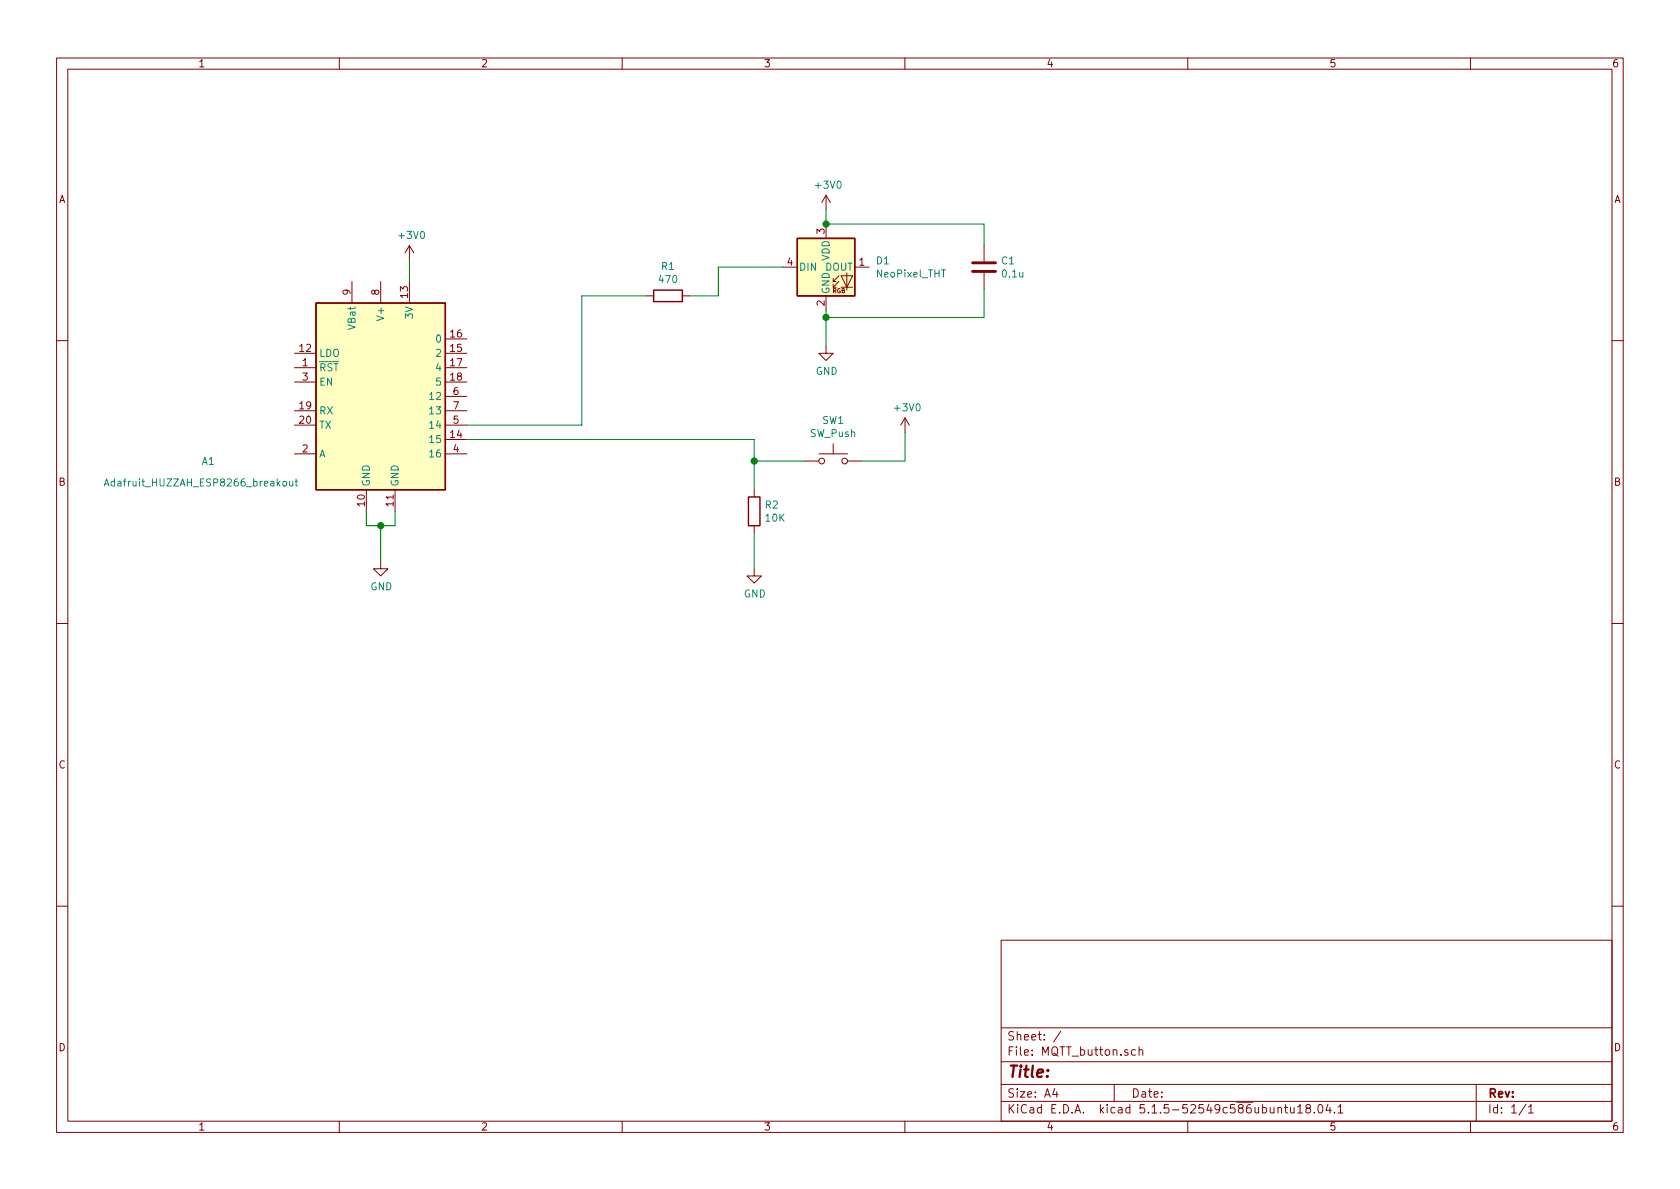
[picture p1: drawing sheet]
<svg xmlns="http://www.w3.org/2000/svg" width="297mm" height="210mm" viewBox="0 0 297 210" stroke-linecap="round" stroke-linejoin="round" font-family="sans-serif">
<g fill="none" stroke="#840000" stroke-width=".18">
<path d="M10 10.3h277v189.9h-277zM12 12.2h273v186.1h-273zM60 10.3v1.9M110 10.3v1.9M160 10.3v1.9M210 10.3v1.9M260 10.3v1.9M146 34.5v2.6M146 39.6v2.6M146 34.5l-.7 1.3M146 34.5l.8 1.3M62.2 49.8v3.8"/>
<path d="M67.3 49.8v3.8M72.4 43.4v2.6M72.4 49.8v3.8M72.4 43.4l-.8 1.3M72.4 43.4l.8 1.3M78.7 59.9h3.8M114.3 52.3h1.3M120.6 52.3h1.3M138.4 47.2h2.6M146 52.3v2.6M147.3 49.8h.5M148.3 49.8l-1 1v-.5"/>
<path d="M148.3 48.8l-1 1v-.5M148.7 48.8h2l-1 2zM148.7 50.8h2M149.7 48.3v3M151.1 47.2h2.6M174 43.4v2.8M174 48.3v2.7M10 60.2h2M52.1 65h3.8M52.1 62.5h3.8M52.1 67.6h3.8M52.1 72.6h3.8"/>
<path d="M52.1 75.2h3.8M78.7 65h3.8M78.7 62.5h3.8M78.7 77.7h3.8M78.7 67.6h3.8M78.7 72.6h3.8M78.7 75.2h3.8M78.7 70.1h3.8M146 61.2v1.3h1.3l-1.3 1.2-1.2-1.2h1.2M147.3 78.5v1.8M160 73.9v2.5M160 73.9l-.7 1.3"/>
<path d="M160 73.9l.8 1.3M285 60.2h2M52.1 80.3h3.8M64.8 86.6v3.8M67.3 99.3v1.3h1.3l-1.3 1.2-1.3-1.2h1.3M69.8 86.6v3.8M78.7 80.3h3.8M133.3 86.6v1.3M133.3 93v1.2M142.2 81.5h2.6M144.8 80.3h5.1M149.9 81.5h2.5"/>
<path d="M10 110.3h2M133.3 100.6v1.2h1.3l-1.3 1.3-1.2-1.3h1.2M285 110.3h2M10 160.2h2M177 166.3h108v32h-108zM285 160.2h2M60 198.3v1.9M110 198.3v1.9M160 198.3v1.9M177 194.8h108M177 191.8h108M177 187.8h108"/>
<path d="M177 181.8h108M186.5 192.5l-.4 1h1M186.8 193v1M187.6 182.3l-1.3 2M197 191.8v3M200.8 185.7l-.5-.1-.2 .3 .1 .6h.6M201.4 185.7h.1a.37 .37 0 0 1 .6 .1v.8M201.4 185.1v1.5M210 198.3v1.9M226 196l.2-.2 .3 .1 .1 .9M227.1 195.8h.6M227.3 195.3v1.3l.4 .2"/>
<path d="M228.2 195.8v.9l.4 .1 .2-.1M228.8 195.8v1M229.4 195.8l.5-.5v1.5M229.4 196.8h.9M231.2 196l-.3-.2v-.3a.48 .48 0 0 1 .7-.1l.1 .2-.1 .3-.6 .1-.1 .3v.4l.3 .1 .4-.1 .1-.2v-.2l-.3-.3M232.4 196.7v.1M233.1 195.5l.3-.2a.8 .8 0 0 1 .5 .8 .8 .8 0 0 1-.5 .7l-.3-.1-.1-.4zM234.8 195.2l-.4 1.1h1M235.2 195.8v1M235.9 196.7v.1M236.6 195.8l.4-.5v1.5M236.6 196.8h.8"/>
<path d="M260 198.3v1.9M261 191.8v6.5M269.8 195.2l-1.2 2M270.3 195.8l.4-.5v1.5M270.3 196.8h.8"/>
<circle cx="145.3" cy="81.5" r=".51"/>
<circle cx="149.4" cy="81.5" r=".51"/>
</g>
<g fill="#ffffc2" stroke="#ffffc2" stroke-width=".18">
<path d="M141 42.2h10.1v10.1h-10.1z"/>
<path d="M55.9 53.6h22.8v33h-22.8z"/>
</g>
<path d="M55.9 53.6h22.8v33h-22.8zM115.6 51.3h5v2h-5zM141 42.2h10.1v10.1h-10.1zM132.3 87.9h2.1v5.1h-2.1z" fill="none" stroke="#840000" stroke-width=".25"/>
<path d="M18.4 85.9l.4-1.2 .5 1.2M18.5 85.6h.7M51.2 85.1l.1 .8h.3l.2-.1M51.8 85.1v.8M52.2 85.1h.5M52.3 84.7v1.1l.4 .1" fill="none" stroke="#008484" stroke-width=".18"/>
<path d="M172 48h4M172 46.5h4" fill="none" stroke="#840000" stroke-width=".51"/>
<path d="M146 37.1v2.5h28v3.8M72.4 46v3.8M114.3 52.3h-11.4v22.9h-20.4M138.4 47.2h-11.4v5.1h-5.1M146 54.9v6.3M174 51v5.1h-28M82.5 77.7h50.8v8.9M160 76.4v5.1h-7.6M64.8 90.4v2.6h5v-2.6M67.3 93v6.3M133.3 81.5h8.9M133.3 94.2v6.4" fill="none" stroke="#008400" stroke-width=".18"/>
<g fill="#008400" stroke="#008400" stroke-width=".25">
<circle cx="146.1" cy="56.1" r=".51"/>
<circle cx="133.4" cy="81.5" r=".51"/>
<circle cx="146.1" cy="39.6" r=".51"/>
<circle cx="67.3" cy="93" r=".51"/>
</g>
<text font-size="2.8" fill="#840000" x="178" y="190.5">Title:</text>
<g font-size="2.1" fill="#840000">
<text x="178" y="184">Sheet: /</text>
<text x="178" y="186.7">File: MQTT_button.sch</text>
<text x="178" y="196.9">KiCad E.D.A. kicad 5.1.5-52549c586ubuntu18.04.1</text>
<text x="178" y="194.1">Size: A4</text>
<text x="200" y="194.1">Date:</text>
<text x="263" y="194.1">Rev:</text>
<text x="263" y="196.9">Id: 1/1</text>
</g>
<g font-size="1.8" fill="#840000">
<text x="35" y="11.9">1</text>
<text x="85" y="11.9">2</text>
<text x="135" y="11.9">3</text>
<text x="185" y="11.9">4</text>
<text x="235" y="11.9">5</text>
<text x="285" y="11.9">6</text>
<text x="10.4" y="35.9">A</text>
<text x="285.4" y="35.9">A</text>
<text x="145.8" y="41.4" transform="rotate(-90 145.8 41.4)">3</text>
<text x="139.2" y="47">4</text>
<text x="151.9" y="47">1</text>
<text x="62" y="52.2" transform="rotate(-90 62 52.2)">9</text>
<text x="67.1" y="52.2" transform="rotate(-90 67.1 52.2)">8</text>
<text x="72.1" y="52.6" transform="rotate(-90 72.1 52.6)">13</text>
<text x="79.7" y="59.7">16</text>
<text x="145.8" y="54.1" transform="rotate(-90 145.8 54.1)">2</text>
<text x="53" y="62.2">12</text>
<text x="53.5" y="64.8">1</text>
<text x="79.7" y="62.2">15</text>
<text x="79.7" y="64.8">17</text>
<text x="53.5" y="67.3">3</text>
<text x="79.7" y="67.3">18</text>
<text x="80.2" y="69.8">6</text>
<text x="53" y="72.4">19</text>
<text x="53" y="74.9">20</text>
<text x="79.7" y="77.5">14</text>
<text x="80.2" y="74.9">5</text>
<text x="80.2" y="72.4">7</text>
<text x="53.5" y="80">2</text>
<text x="80.2" y="80">4</text>
<text x="10.4" y="85.9">B</text>
<text x="64.5" y="89.5" transform="rotate(-90 64.5 89.5)">10</text>
<text x="69.6" y="89.5" transform="rotate(-90 69.6 89.5)">11</text>
<text x="285.4" y="85.9">B</text>
<text x="10.4" y="135.9">C</text>
<text x="285.4" y="135.9">C</text>
<text x="10.4" y="185.9">D</text>
<text x="285.4" y="185.9">D</text>
<text x="35" y="199.9">1</text>
<text x="85" y="199.9">2</text>
<text x="135" y="199.9">3</text>
<text x="185" y="199.9">4</text>
<text x="235" y="199.9">5</text>
<text x="285" y="199.9">6</text>
</g>
<g font-size="1.8" fill="#008484">
<text x="144.3" y="33.4">+3V0</text>
<text x="70.7" y="42.3">+3V0</text>
<text x="117" y="47.7">R1</text>
<text x="141.2" y="47.9">DIN</text>
<text x="145.9" y="47.9">DOUT</text>
<text x="146.7" y="46.1" transform="rotate(-90 146.7 46.1)">VDD</text>
<text x="155" y="46.8">D1</text>
<text x="177.1" y="46.8">C1</text>
<text x="116.6" y="50.1">470</text>
<text x="146.7" y="52.1" transform="rotate(-90 146.7 52.1)">GND</text>
<text x="155.1" y="49.1">NeoPixel_THT</text>
<text x="177.3" y="49.1">0.1u</text>
<text x="62.9" y="58.1" transform="rotate(-90 62.9 58.1)">VBat</text>
<text x="67.9" y="56.3" transform="rotate(-90 67.9 56.3)">V+</text>
<text x="73" y="56.3" transform="rotate(-90 73 56.3)">3V</text>
<text x="56.4" y="65.7">RST</text>
<text x="56.4" y="63.1">LDO</text>
<text x="77.2" y="63.1">2</text>
<text x="77.2" y="60.6">0</text>
<text x="77.2" y="65.7">4</text>
<text x="56.4" y="68.2">EN</text>
<text x="76.3" y="70.7">12</text>
<text x="77.2" y="68.2">5</text>
<text x="144.2" y="66.3">GND</text>
<text x="56.4" y="73.3">RX</text>
<text x="56.4" y="75.8">TX</text>
<text x="76.3" y="75.8">14</text>
<text x="76.3" y="73.3">13</text>
<text x="143.3" y="77.3">SW_Push</text>
<text x="145.4" y="75">SW1</text>
<text x="158.3" y="72.7">+3V0</text>
<text x="35.7" y="82.2">A1</text>
<text x="56.4" y="80.9">A</text>
<text x="76.3" y="78.4">15</text>
<text x="76.3" y="80.9">16</text>
<text x="19.6" y="86">Adafruit_HUZZAH_ESP8266_breakout</text>
<text x="65.4" y="86.1" transform="rotate(-90 65.4 86.1)">GND</text>
<text x="70.5" y="86.1" transform="rotate(-90 70.5 86.1)">GND</text>
<text x="135.3" y="89.9">R2</text>
<text x="135.4" y="92.2">10K</text>
<text x="65.5" y="104.4">GND</text>
<text x="131.5" y="105.7">GND</text>
</g>
<text font-size="1.1" fill="#840000" x="147.2" y="51.8">RGB</text>
</svg>
